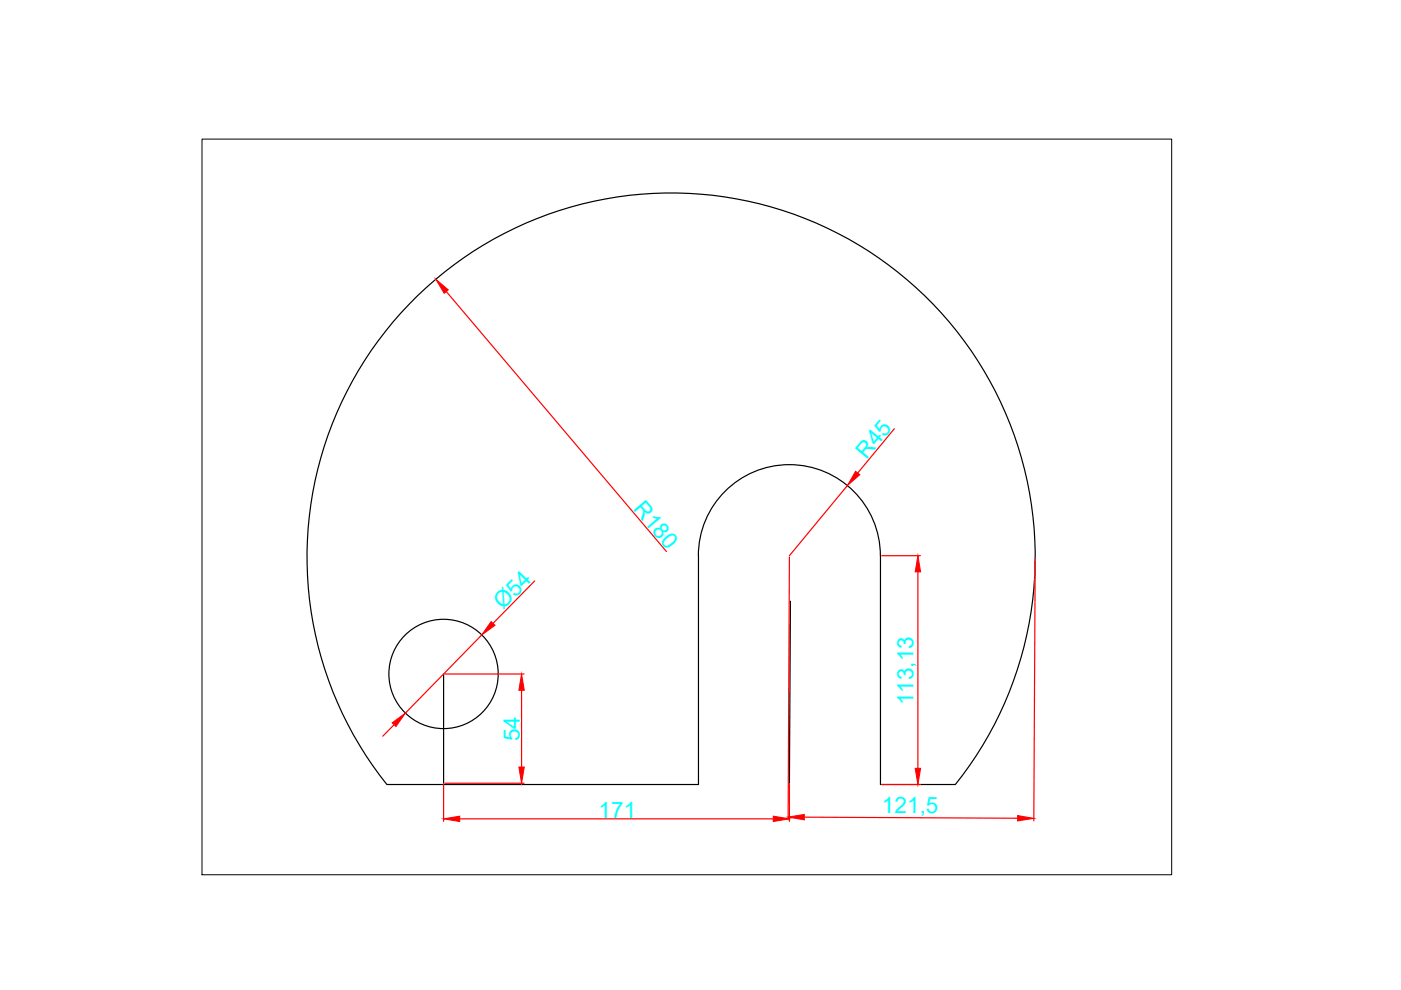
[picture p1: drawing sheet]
<svg xmlns="http://www.w3.org/2000/svg" width="297mm" height="210mm" viewBox="0 0 297 210" stroke-linecap="round" stroke-linejoin="round" font-family="sans-serif">
<!-- layer: 0 -->
<g fill="none" stroke="#000" stroke-width=".25">
<path d="M148.1 117.8a19.3 19.3 0 0 1 19.3-19.3 19.3 19.3 0 0 1 19.3 19.3M148.1 117.8v48.5h-66.1a77.2 77.2 0 0 1 7.8-104.8 77.2 77.2 0 0 1 105 0 77.2 77.2 0 0 1 7.8 104.8h-15.9v-48.5M167.6 127.5l-.2 38.6M94.1 142.9v23.2"/>
<circle cx="94" cy="142.9" r="11.6"/>
</g>
<g fill="none" stroke="#f00" stroke-width=".25">
<path d="M94.6 61.8l46.7 55.1M189.6 90.9l-7.8 9.4M167.4 118.1l-.3 55.7M179.7 102.9l-12.3 14.9M187 117.8h8.1M219.5 118.4l-.3 55.6M102.1 134.6l-16.2 16.6M113.4 123.2l-8.9 9M194.6 121.2v41.7M83.6 153.7l-2.4 2.4M94.3 142.9h16.8M110.6 146.4v16.2"/>
<path d="M94.1 166.3v7.8M94.3 166.1h16.8M97.5 173.6h66.4M167.4 166.3v7.8M170.5 173.3l45.3 .2M187 166.3h8.1"/>
</g>
<g fill="#f00" stroke="#f00" stroke-width=".21">
<path d="M94.1 173.6l3.4-.6v1.2z"/>
<path d="M163.9 173l3.5 .6-3.5 .6z"/>
<path d="M215.8 172.9l3.4 .6-3.4 .6z"/>
<path d="M167.1 173.2l3.4-.5v1.1z"/>
<path d="M194.6 117.8l.6 3.4h-1.2z"/>
<path d="M194 162.9h1.2l-.6 3.4z"/>
<path d="M110.6 142.9l.6 3.5h-1.2z"/>
<path d="M110 162.6h1.2l-.6 3.5z"/>
<path d="M92.4 59.2l2.6 2.3-.8 .7z"/>
<path d="M83.1 153.3l2.8-2.1-1.9 2.8z"/>
<path d="M104.1 131.8l.9 .8-2.9 2z"/>
<path d="M181.4 99.9l.9 .8-2.6 2.2z"/>
</g>
<path d="M42.8 29.5h205.6v156h-205.6z" fill="none" stroke="#000" stroke-width=".21"/>
<g font-size="4.8" fill="#0ff">
<text x="183.7" y="97.5" transform="rotate(-50 183.7 97.5)">R45</text>
<text x="134.1" y="108" transform="rotate(50 134.1 108)">R180</text>
<text x="106.7" y="129.4" transform="rotate(-46 106.7 129.4)">Ø54</text>
<text x="193.7" y="149.6" transform="rotate(-90 193.7 149.6)">113,13</text>
<text x="110.2" y="157.1" transform="rotate(-90 110.2 157.1)">54</text>
<text x="126.9" y="173.4">171</text>
<text x="187" y="172.4">121,5</text>
</g>
</svg>
